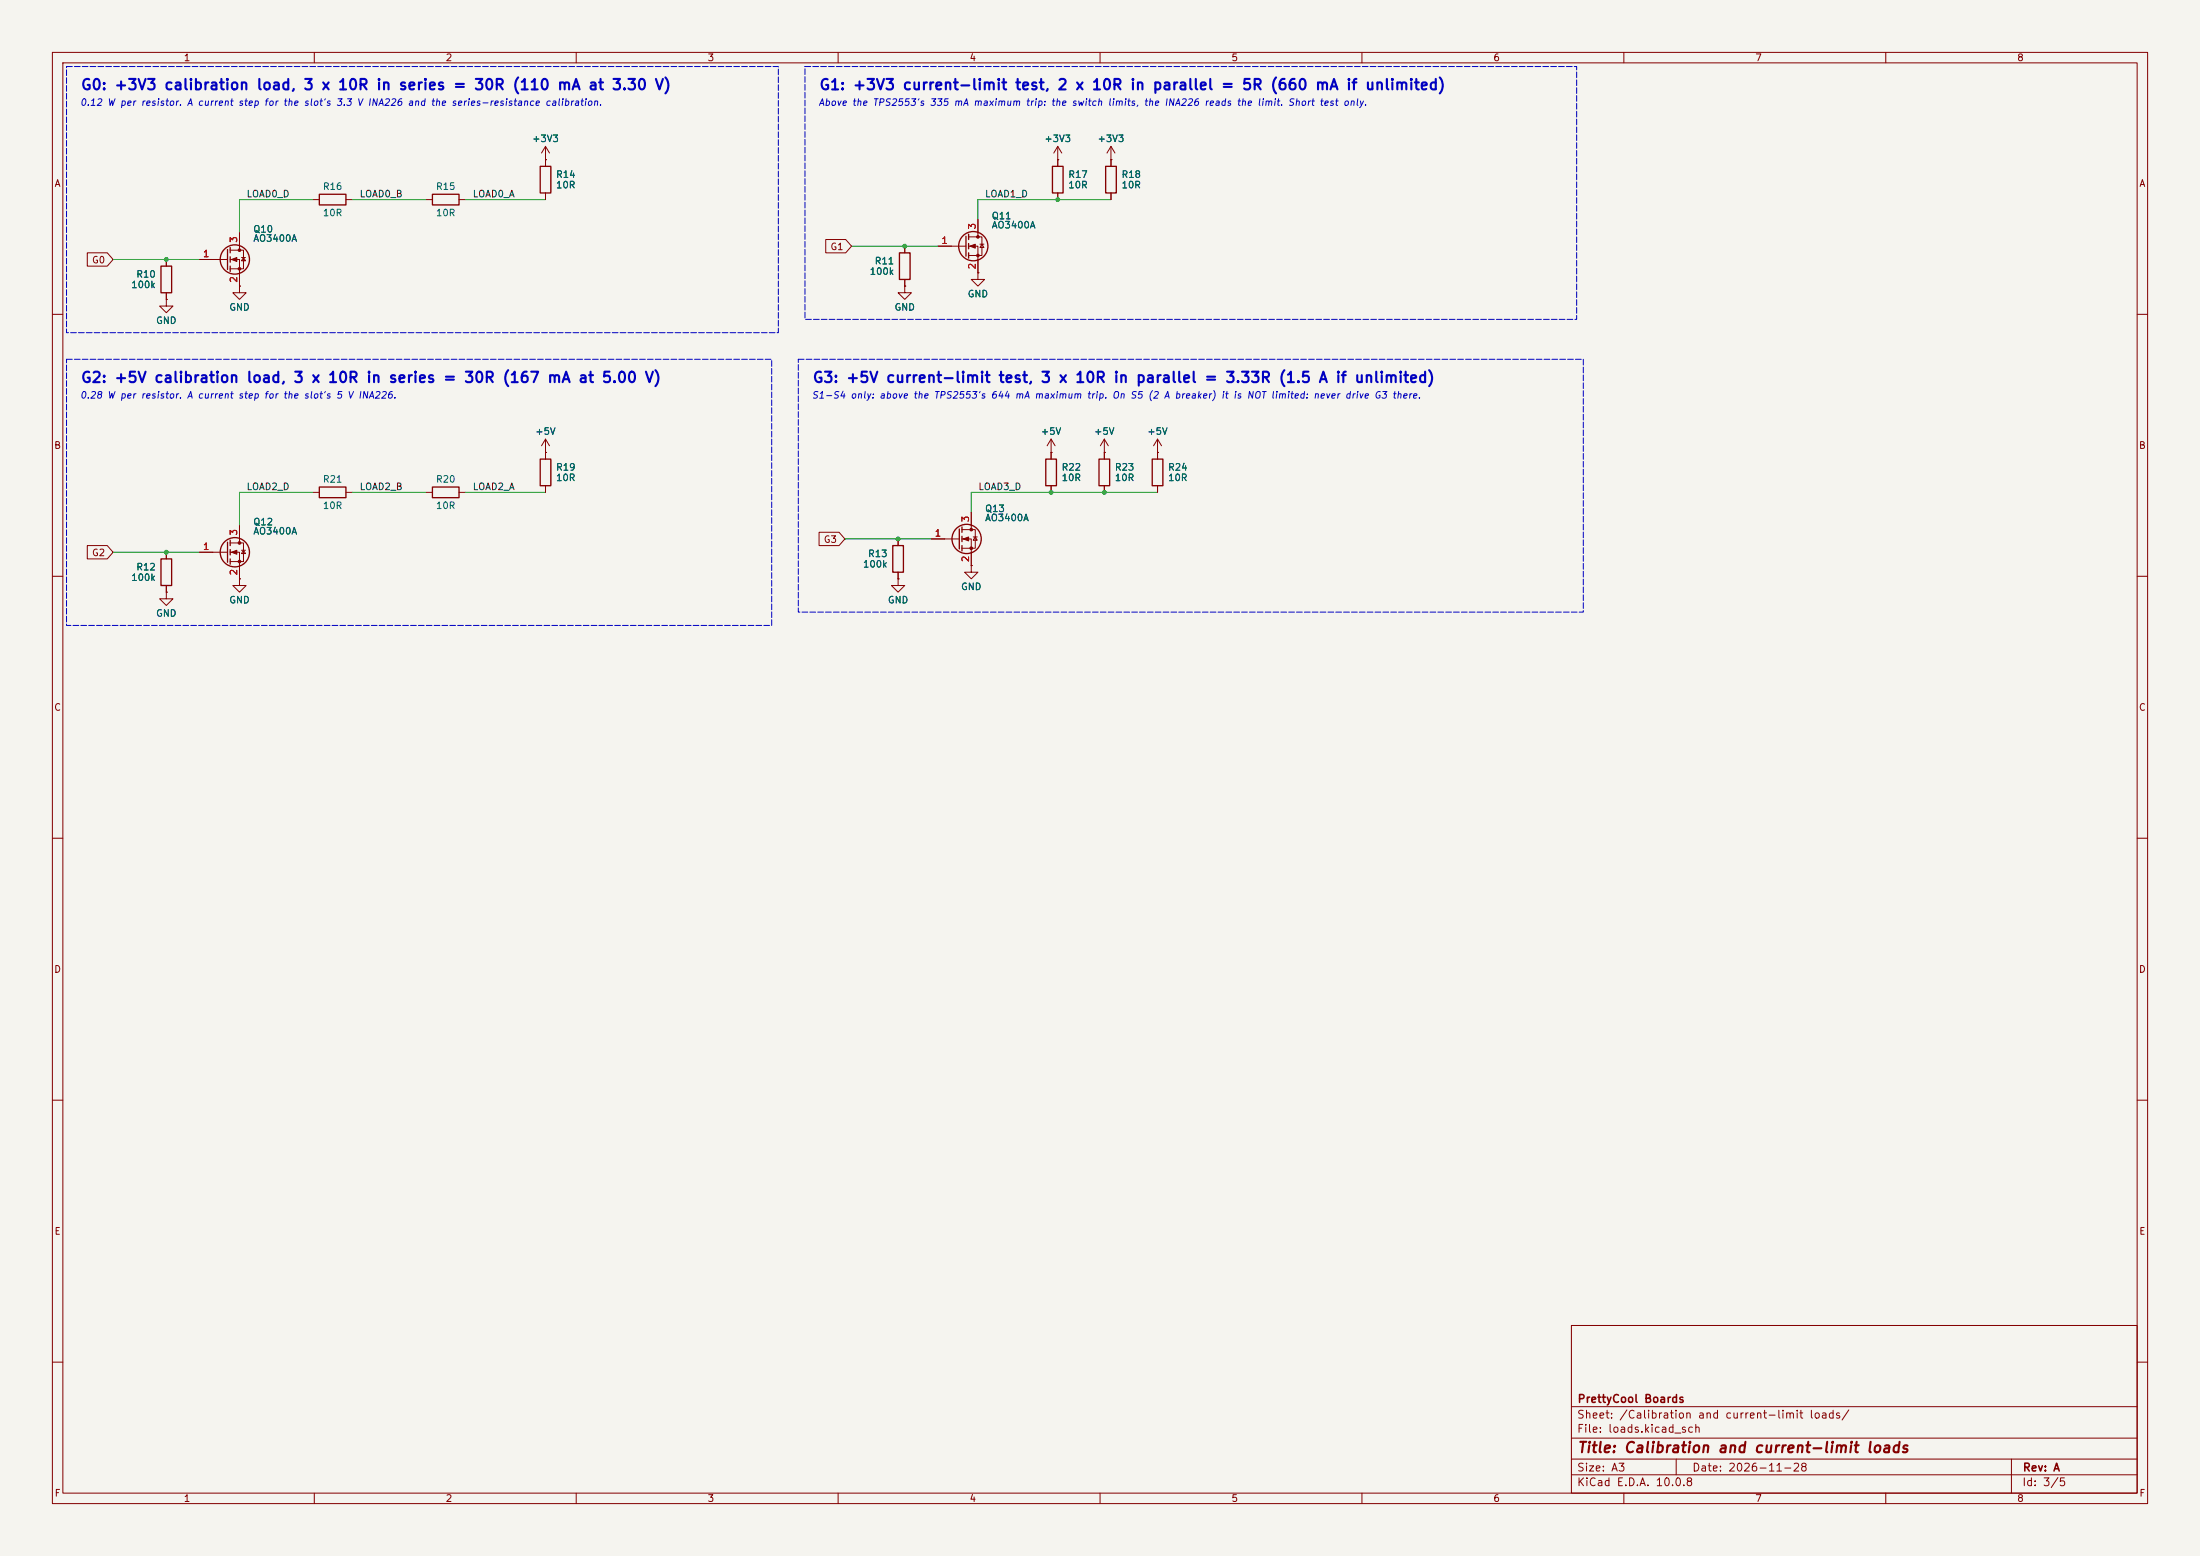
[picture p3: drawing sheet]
<svg xmlns="http://www.w3.org/2000/svg" width="420mm" height="297mm" viewBox="0 0 420 297" stroke-linecap="round" stroke-linejoin="round" font-family="sans-serif">
<path d="M0 0h420v297h-420z" fill="#f5f4ef" stroke="#f5f4ef" stroke-width=".19"/>
<g fill="none" stroke="#840000" stroke-width=".19">
<path d="M10 10h400v277h-400zM12 12h396v273h-396zM60 10v2M110 10v2M160 10v2M210 10v2M260 10v2M310 10v2M360 10v2M59.7 38.1h1.3M66 38.1h1.3M81.3 38.1h1.2"/>
<path d="M87.6 38.1h1.3M104.1 30.5h.1M104.1 27.9v3.9M104.1 36.8v1.3M104.1 27.9l-.7 1.3M104.1 27.9l.8 1.3M201.9 30.5h.1M201.9 27.9v3.9M201.9 36.8v1.3M201.9 27.9l-.7 1.3M201.9 27.9l.8 1.3M212.1 30.5h.1"/>
<path d="M212.1 27.9l-.8 1.3M212.1 27.9l.8 1.3M212.1 27.9v3.9M212.1 36.8v1.3M16.7 48.3h3.8l1.1 1.2-1.1 1.3h-3.8zM31.7 57.2v1.2h1.3l-1.3 1.3-1.2-1.3h1.2M31.7 57.2h.1M31.7 49.5v1.3M31.7 55.9v1.3M38.1 49.5h5.3M43.9 47.8h2.6v3.5h-2.6M43.9 49.5h1.8v5.1"/>
<path d="M45.7 54.6v1.3h1.3l-1.3 1.3-1.3-1.3h1.3M45.7 54.6h.1M45.7 44.5v3.3M46.1 49.1h.8M46.5 49.1l.4 .7h-.8zM157.6 45.7h3.8l1.2 1.3-1.2 1.3h-3.8zM172.7 54.6v1.3h1.3l-1.3 1.3-1.3-1.3h1.3M172.7 54.6h.1M172.7 47v1.3M172.7 53.3v1.3M179.1 47h5.3M184.9 45.2h2.6v3.6h-2.6"/>
<path d="M184.9 47h1.8v5.1M186.7 52.1v1.2h1.3l-1.3 1.3-1.3-1.3h1.3M186.7 52.1h.1M186.7 41.9v3.3M187.1 46.6h.7M187.5 46.6l.3 .6h-.7zM10 60h2M408 60h2M59.7 94h1.3M66 94h1.3M81.3 94h1.2M87.6 94h1.3"/>
<path d="M104.1 86.4h.1M104.1 83.8l-.7 1.3M104.1 83.8l.8 1.3M104.1 83.8v3.8M104.1 92.7v1.3M185.4 97.8v3.3M200.7 86.4h.1M200.7 83.8l-.8 1.3M200.7 83.8l.7 1.3M200.7 83.8v3.8M200.7 92.7v1.3M210.8 86.4h.1"/>
<path d="M210.8 83.8v3.8M210.8 92.7v1.3M210.8 83.8l-.7 1.3M210.8 83.8l.8 1.3M221 86.4h.1M221 83.8v3.8M221 92.7v1.3M221 83.8l-.8 1.3M221 83.8l.7 1.3M10 110h2M16.7 104.1h3.8l1.1 1.3-1.1 1.3h-3.8zM31.7 113v1.3h1.3l-1.3 1.3-1.2-1.3h1.2"/>
<path d="M31.7 113h.1M31.7 105.4v1.3M31.7 111.8v1.2M38.1 105.4h5.3M43.9 103.6h2.6v3.6h-2.6M43.9 105.4h1.8v5.1M45.7 110.5v1.3h1.3l-1.3 1.2-1.3-1.2h1.3M45.7 110.5h.1M45.7 100.3v3.3M46.1 105h.8M46.5 105l.4 .7h-.8zM156.4 101.6h3.8l1.1 1.3-1.1 1.2h-3.8z"/>
<path d="M171.4 110.5v1.3h1.3l-1.3 1.2-1.2-1.2h1.2M171.4 110.5h.1M171.4 102.9v1.2M171.4 109.2v1.3M177.8 102.9h5.3M183.6 101.1h2.6v3.5h-2.6M183.6 102.9h1.8v5.1M185.4 108v1.2h1.3l-1.3 1.3-1.3-1.3h1.3M185.4 108h.1M185.8 102.5h.8M186.2 102.5l.4 .6h-.8zM408 110h2"/>
<path d="M10 160h2M408 160h2M10 210h2M408 210h2M300 253h108v32h-108zM10 260h2M300 278.5h108M300 274.5h108M300 268.5h108M320 278.5v3M384 278.5v6.5M408 260h2"/>
<path d="M60 285v2M110 285v2M160 285v2M210 285v2M260 285v2M300 281.5h108M310 285v2M360 285v2"/>
</g>
<g fill="none" stroke="#840000" stroke-width=".25">
<path d="M61 37.1h5v2h-5zM82.5 37.1h5.1v2h-5.1zM103.1 31.8h2.1v5h-2.1zM200.9 31.8h2v5h-2zM211.1 31.8h2v5h-2zM30.7 50.8h2.1v5.1h-2.1zM43.4 47.6v3.8M43.9 47.2v1.1M43.9 49v1M43.9 50.8v1M171.7 48.3h2v5h-2zM184.4 45.1v3.8"/>
<path d="M184.9 44.7v1M184.9 46.5v1M184.9 48.3v1M61 93h5v2h-5zM82.5 93h5.1v2h-5.1zM103.1 87.6h2.1v5.1h-2.1zM199.6 87.6h2.1v5.1h-2.1zM209.8 87.6h2v5.1h-2zM220 87.6h2v5.1h-2zM30.7 106.7h2.1v5.1h-2.1zM43.4 103.5v3.8M43.9 103.1v1"/>
<path d="M43.9 104.9v1M43.9 106.7v1M170.4 104.1h2.1v5.1h-2.1zM183.1 101v3.8M183.6 100.6v1M183.6 102.4v1M183.6 104.1v1.1"/>
<circle cx="44.8" cy="49.5" r="2.79"/>
<circle cx="185.8" cy="47" r="2.79"/>
<circle cx="44.8" cy="105.4" r="2.79"/>
<circle cx="184.5" cy="102.9" r="2.79"/>
</g>
<g fill="#840000" stroke="#840000" stroke-width=".19">
<path d="M185.2 47l1-.4v.8z"/>
<path d="M183.9 102.9l1-.4v.8z"/>
<path d="M44.2 105.4l1-.4v.8z"/>
<path d="M44.2 49.5l1-.4v.8z"/>
<circle cx="186.7" cy="45.2" r=".25"/>
<circle cx="186.7" cy="48.8" r=".25"/>
<circle cx="185.4" cy="101.1" r=".25"/>
<circle cx="185.4" cy="104.6" r=".25"/>
<circle cx="45.7" cy="103.6" r=".25"/>
<circle cx="45.7" cy="107.2" r=".25"/>
<circle cx="45.7" cy="47.8" r=".25"/>
<circle cx="45.7" cy="51.3" r=".25"/>
</g>
<path d="M59.7 38.1h-14v6.4M67.3 38.1h14M88.9 38.1h15.2M212.1 38.1h-25.4v3.8M21.6 49.5h16.5M162.6 47h16.5M59.7 94h-14v6.3M67.3 94h14M88.9 94h15.2M221 94h-35.6v3.8M21.6 105.4h16.5M161.3 102.9h16.5" fill="none" stroke="#009600" stroke-width=".19"/>
<path d="M12.7 12.7h135.9v50.8h-135.9zM153.7 12.7h147.3v48.3h-147.3zM12.7 68.6h134.6v50.8h-134.6zM152.4 68.6h149.9v48.2h-149.9z" fill="none" stroke="#0000c2" stroke-width=".19" stroke-dasharray="1.1 .4"/>
<g fill="#009600">
<circle cx="31.7" cy="49.5" r=".46"/>
<circle cx="172.7" cy="47" r=".46"/>
<circle cx="201.9" cy="38.1" r=".46"/>
<circle cx="171.4" cy="102.9" r=".46"/>
<circle cx="200.7" cy="94" r=".46"/>
<circle cx="210.8" cy="94" r=".46"/>
<circle cx="31.7" cy="105.4" r=".46"/>
</g>
<g font-size="2" fill="#0000c2">
<text x="15.3" y="17.7">G0: +3V3 calibration load, 3 x 10R in series = 30R (110 mA at 3.30 V)</text>
<text x="156.3" y="17.7">G1: +3V3 current-limit test, 2 x 10R in parallel = 5R (660 mA if unlimited)</text>
<text x="15.3" y="73.5">G2: +5V calibration load, 3 x 10R in series = 30R (167 mA at 5.00 V)</text>
<text x="155" y="73.5">G3: +5V current-limit test, 3 x 10R in parallel = 3.33R (1.5 A if unlimited)</text>
</g>
<text font-size="2" fill="#840000" x="301" y="277.8">Title: Calibration and current-limit loads</text>
<g font-size="1.5" fill="#840000">
<text x="301" y="268.1">PrettyCool Boards</text>
<text x="300.9" y="273.8">File: loads.kicad_sch</text>
<text x="300.9" y="271.1">Sheet: /Calibration and current-limit loads/</text>
<text x="300.9" y="281.2">Size: A3</text>
<text x="322.9" y="281.2">Date: 2026-11-28</text>
<text x="386" y="281.2">Rev: A</text>
<text x="300.9" y="284">KiCad E.D.A. 10.0.8</text>
<text x="385.9" y="284">Id: 3/5</text>
</g>
<g font-size="1.3" fill="#840000">
<text x="35" y="12">1</text>
<text x="85" y="12">2</text>
<text x="135" y="12">3</text>
<text x="185" y="12">4</text>
<text x="235" y="12">5</text>
<text x="285" y="12">6</text>
<text x="335" y="12">7</text>
<text x="385" y="12">8</text>
<text x="10.3" y="36">A</text>
<text x="408.3" y="36">A</text>
<text x="17.5" y="50.6">G0</text>
<text x="158.4" y="48">G1</text>
<text x="10.2" y="86">B</text>
<text x="408.2" y="86">B</text>
<text x="17.5" y="106.5">G2</text>
<text x="157.2" y="103.9">G3</text>
<text x="10.2" y="136">C</text>
<text x="408.2" y="136">C</text>
<text x="10.2" y="186">D</text>
<text x="408.2" y="186">D</text>
<text x="10.3" y="236">E</text>
<text x="408.3" y="236">E</text>
<text x="10.3" y="286">F</text>
<text x="35" y="287">1</text>
<text x="85" y="287">2</text>
<text x="135" y="287">3</text>
<text x="185" y="287">4</text>
<text x="235" y="287">5</text>
<text x="285" y="287">6</text>
<text x="335" y="287">7</text>
<text x="385" y="287">8</text>
<text x="408.3" y="286">F</text>
</g>
<g font-size="1.3" fill="#0000c2">
<text x="15.2" y="20.5">0.12 W per resistor. A current step for the slot's 3.3 V INA226 and the series-resistance calibration.</text>
<text x="156.1" y="20.5">Above the TPS2553's 335 mA maximum trip: the switch limits, the INA226 reads the limit. Short test only.</text>
<text x="15.2" y="76.4">0.28 W per resistor. A current step for the slot's 5 V INA226.</text>
<text x="154.9" y="76.4">S1-S4 only: above the TPS2553's 644 mA maximum trip. On S5 (2 A breaker) it is NOT limited: never drive G3 there.</text>
</g>
<g font-size="1.3" fill="#006464">
<text x="101.5" y="27.4">+3V3</text>
<text x="199.3" y="27.4">+3V3</text>
<text x="209.4" y="27.4">+3V3</text>
<text x="106" y="34.3">R14</text>
<text x="203.8" y="34.3">R17</text>
<text x="214" y="34.3">R18</text>
<text x="61.5" y="36.5">R16</text>
<text x="61.5" y="41.6">10R</text>
<text x="83.1" y="36.5">R15</text>
<text x="83.1" y="41.6">10R</text>
<text x="106" y="36.3">10R</text>
<text x="203.8" y="36.3">10R</text>
<text x="214" y="36.3">10R</text>
<text x="48.2" y="44.7">Q10</text>
<text x="48.2" y="46.4">AO3400A</text>
<text x="189.2" y="42.2">Q11</text>
<text x="189.2" y="43.9">AO3400A</text>
<text x="25.9" y="53.3">R10</text>
<text x="165.9" y="52.8">100k</text>
<text x="166.9" y="50.8">R11</text>
<text x="24.9" y="55.3">100k</text>
<text x="43.7" y="59.6">GND</text>
<text x="170.7" y="59.6">GND</text>
<text x="184.6" y="57.1">GND</text>
<text x="29.7" y="62.1">GND</text>
<text x="102.1" y="83.3">+5V</text>
<text x="198.6" y="83.3">+5V</text>
<text x="208.8" y="83.3">+5V</text>
<text x="218.9" y="83.3">+5V</text>
<text x="61.5" y="92.4">R21</text>
<text x="83.1" y="92.4">R20</text>
<text x="106" y="90.1">R19</text>
<text x="106" y="92.1">10R</text>
<text x="202.6" y="90.1">R22</text>
<text x="202.6" y="92.1">10R</text>
<text x="212.7" y="90.1">R23</text>
<text x="212.7" y="92.1">10R</text>
<text x="222.9" y="90.1">R24</text>
<text x="222.9" y="92.1">10R</text>
<text x="48.2" y="100.6">Q12</text>
<text x="61.5" y="97.5">10R</text>
<text x="83.1" y="97.5">10R</text>
<text x="187.9" y="98">Q13</text>
<text x="187.9" y="99.8">AO3400A</text>
<text x="48.2" y="102.3">AO3400A</text>
<text x="165.6" y="106.6">R13</text>
<text x="24.9" y="111.2">100k</text>
<text x="25.9" y="109.2">R12</text>
<text x="164.6" y="108.6">100k</text>
<text x="183.4" y="112.9">GND</text>
<text x="29.7" y="118">GND</text>
<text x="43.7" y="115.5">GND</text>
<text x="169.4" y="115.5">GND</text>
</g>
<g font-size="1.3" fill="#0f0f0f">
<text x="47" y="38">LOAD0_D</text>
<text x="68.6" y="38">LOAD0_B</text>
<text x="90.1" y="38">LOAD0_A</text>
<text x="187.9" y="38">LOAD1_D</text>
<text x="47" y="93.9">LOAD2_D</text>
<text x="68.6" y="93.9">LOAD2_B</text>
<text x="90.1" y="93.9">LOAD2_A</text>
<text x="186.7" y="93.9">LOAD3_D</text>
</g>
<g font-size="1.3" fill="#a90000">
<text x="45.6" y="46.5" transform="rotate(-90 45.6 46.5)">3</text>
<text x="179.6" y="46.9">1</text>
<text x="186.6" y="43.9" transform="rotate(-90 186.6 43.9)">3</text>
<text x="38.6" y="49.4">1</text>
<text x="186.6" y="51.5" transform="rotate(-90 186.6 51.5)">2</text>
<text x="45.6" y="54.1" transform="rotate(-90 45.6 54.1)">2</text>
<text x="185.3" y="99.8" transform="rotate(-90 185.3 99.8)">3</text>
<text x="38.6" y="105.3">1</text>
<text x="45.6" y="102.3" transform="rotate(-90 45.6 102.3)">3</text>
<text x="178.3" y="102.7">1</text>
<text x="185.3" y="107.4" transform="rotate(-90 185.3 107.4)">2</text>
<text x="45.6" y="110" transform="rotate(-90 45.6 110)">2</text>
</g>
</svg>
